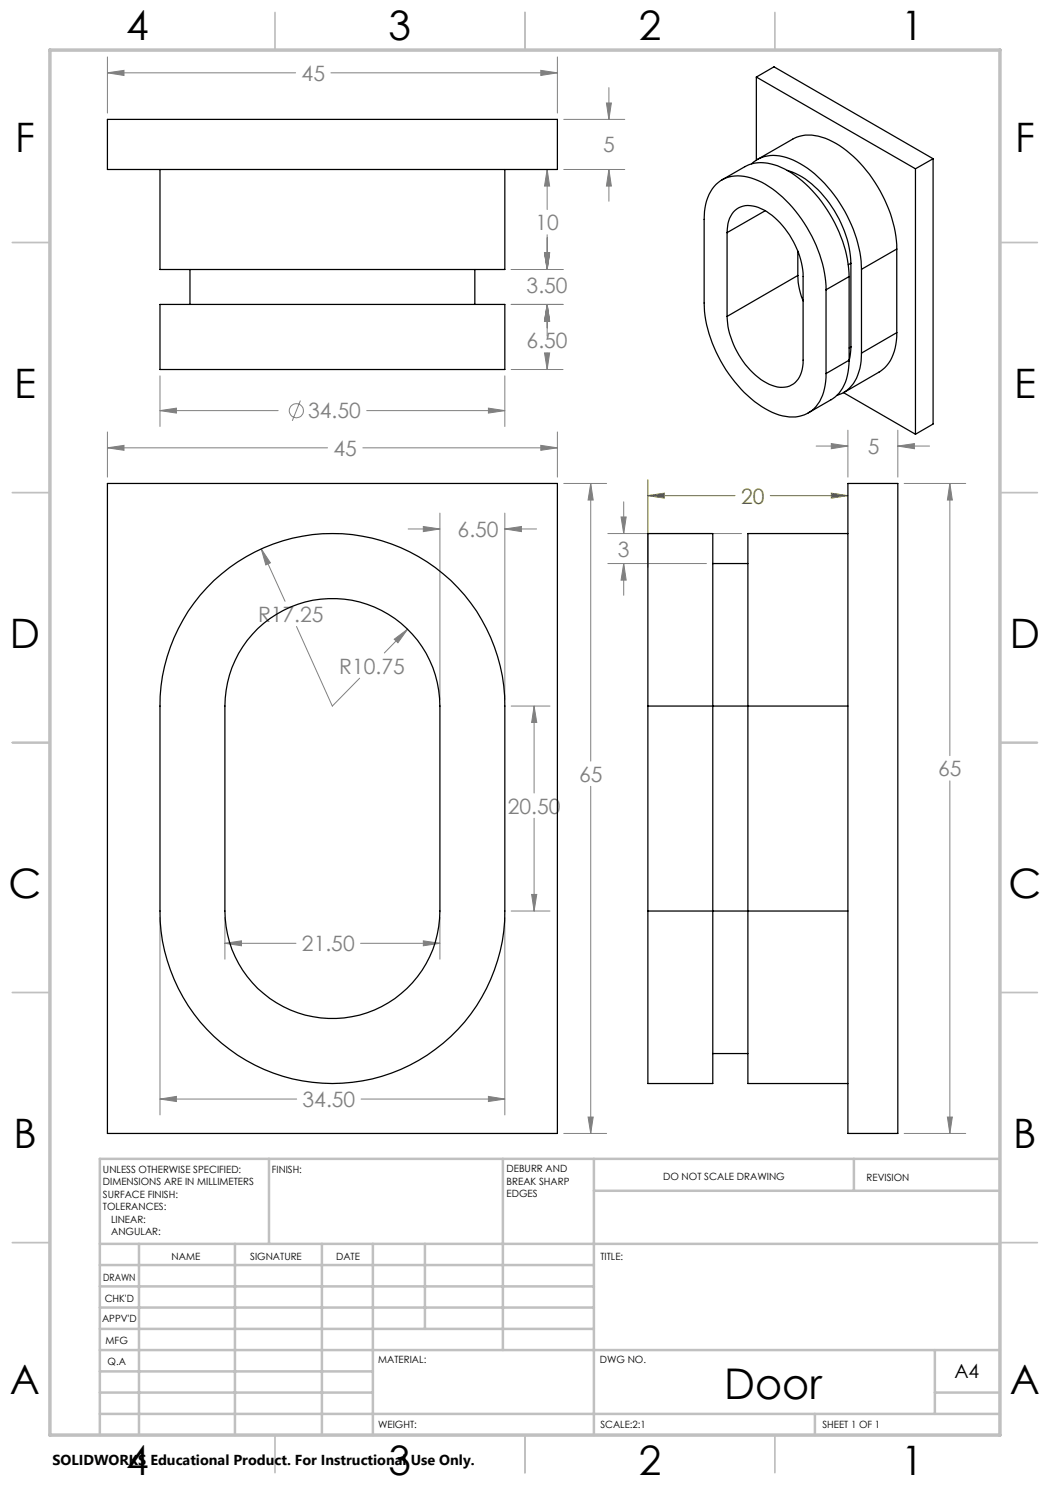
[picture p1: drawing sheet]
<svg xmlns="http://www.w3.org/2000/svg" width="210mm" height="297mm" viewBox="0 0 210 297" stroke-linecap="round" stroke-linejoin="round" font-family="sans-serif">
<g fill="none" stroke="#808080" stroke-width=".2">
<path d="M21.5 14.6l3.3-.5v1zM21.5 11.4v11.2M21.5 14.6h37.6M66.2 14.6h45.3M108.2 14.1l3.3 .5-3.3 .5zM111.5 11.4v11.2M121.8 17.5v6.4M109.4 33.9l.5 3.3h-1zM109.4 33.9v8M112.7 23.9h12.3M112.7 33.9h12.3M121.3 20.6h1l-.5 3.3z"/>
<path d="M121.8 33.9l.5 3.3h-1zM121.8 33.9v6.3M102.2 53.9h10.4M108.9 50.6h1l-.5 3.3zM109.4 47v6.9M32 75.2v10.1M101 75.2v10.1M102.2 73.9h10.4M102.2 60.9h10.4M108.9 70.6h1l-.5 3.3zM109.4 60.9l.5 3.3h-1zM109.4 60.9v6.3"/>
<path d="M109.4 70.6v3.3M21.5 89.6l3.3-.5v1zM21.5 86.4v9M21.5 89.6h44M32 82.1l3.3-.5v1zM32 82.1h23.6M60.1 80.1l-1.6 4.1M72.6 89.6h38.9M73.3 82.1h27.7M97.7 81.6l3.3 .5-3.3 .5zM108.2 89.1l3.3 .5-3.3 .5zM111.5 86.4v9"/>
<path d="M112.7 96.7h8.6M118.1 96.7l.5 3.3h-1zM118.1 96.7v55.5M163.2 89.2h6.4M166.3 88.7l3.3 .5-3.3 .5zM169.6 86v9.4M179.6 89.2l3.3-.5v1zM179.6 86v9.4M179.6 89.2h6.3M180.8 96.7h12.3M190 96.7l.5 3.3h-1zM190 96.7v54.4"/>
<path d="M52.2 109.8l1.9 2.8-.9 .4zM52.2 109.8l4.8 10.5M81.6 105.8h6.4M84.7 105.3l3.3 .5-3.3 .5zM88 102.6v37.3M101 105.8l3.3-.5v1zM101 102.6v37.3M101 105.8h6.3M121.6 106.7h26.7M121.6 112.7h19.7M124.2 103.4h1l-.5 3.3zM124.7 112.7l.5 3.3h-1z"/>
<path d="M124.7 100.4v6.3M124.7 112.7v6.4M59.3 125.3l7.2 15.9 5.4-5.6M78.8 127.8l2.7-2-1.9 2.7zM81.5 125.8l-4.6 4.8M102.2 141.2h7.8M106.8 141.2l.6 3.3h-1.1zM106.8 141.2v17.4M118.1 157.3v69.4M190 156.2v70.5M106.3 178.9h1.1l-.6 3.3zM106.8 163.7v18.5"/>
<path d="M32 183.5v39.5M45 188.7l3.3-.5v1zM45 183.5v8.3M45 188.7h14.2M72.1 188.7h15.9M84.7 188.2l3.3 .5-3.3 .5zM88 183.5v8.3M101 183.5v39.5M102.2 182.2h7.8M32 219.8l3.3-.5v1zM32 219.8h27.3M72.2 219.8h28.8"/>
<path d="M97.7 219.3l3.3 .5-3.3 .5zM112.7 226.7h8.6M117.6 223.4h1l-.5 3.3zM180.8 226.7h12.3M189.5 223.4h1l-.5 3.3z"/>
<circle cx="59.3" cy="82.2" r="1.42"/>
</g>
<path d="M129.6 96v17.4M129.6 99.1h17.4M129.6 99.1l3.3-.5v1zM154.1 99.1h15.5M166.3 98.6l3.3 .5-3.3 .5z" fill="none" stroke="#808000" stroke-width=".2"/>
<g fill="none" stroke="#c0c0c0" stroke-width=".35">
<path d="M55 2.5v7.5M105 2.5v7.5M155 2.5v7.5M2.5 48.5h7.5M200 48.5h7.5M2.5 98.5h7.5M200 98.5h7.5M2.5 148.5h7.5M200 148.5h7.5M2.5 198.5h7.5M200 198.5h7.5M2.5 248.5h7.5"/>
<path d="M200 248.5h7.5M55 287v7.5M105 287v7.5M155 287v7.5"/>
</g>
<g fill="none" stroke="#c0c0c0" stroke-width=".5">
<path d="M53.8 231.8v17M100.6 231.8v38.2M118.8 231.8v55.2M118.8 238.2h81.2M170.8 231.8v6.4M200 231.8h-180v55.2M20 248.8h180M20 257.3h98.8M20 253h98.8M27.8 248.8v38.2M47 248.8v38.2M64.4 248.8v38.2"/>
<path d="M74.6 248.8v38.2M85 248.8v17M20 265.8h98.8M20 261.5h98.8M20 278.5h54.6M20 274.3h54.6M20 270h180M187 278.5h13M187 270v12.8M20 282.8h180M163 282.8v4.2"/>
</g>
<path d="M10 10h190v277h-190z" fill="none" stroke="#c0c0c0" stroke-width=".7"/>
<path d="M166.3 98.6l3.3 .5-3.3 .5zM129.6 99.1l3.3-.5v1z" fill="#808000"/>
<path d="M21.5 89.6l3.3-.5v1zM108.2 89.1l3.3 .5-3.3 .5zM118.1 96.7l.5 3.3h-1zM117.6 223.4h1l-.5 3.3zM84.7 188.2l3.3 .5-3.3 .5zM45 188.7l3.3-.5v1zM106.3 178.9h1.1l-.6 3.3zM106.8 141.2l.6 3.3h-1.1zM97.7 219.3l3.3 .5-3.3 .5zM32 219.8l3.3-.5v1zM78.8 127.8l.8 .7 1.9-2.7zM52.2 109.8l1 3.2 .9-.4zM101 105.8l3.3-.5v1zM84.7 105.3l3.3 .5-3.3 .5zM179.6 89.2l3.3-.5v1zM166.3 88.7l3.3 .5-3.3 .5zM190 96.7l.5 3.3h-1zM189.5 223.4h1l-.5 3.3zM124.2 103.4h1l-.5 3.3zM124.7 112.7l.5 3.3h-1zM97.7 81.6l3.3 .5-3.3 .5zM32 82.1l3.3-.5v1zM21.5 14.6l3.3-.5v1zM108.2 14.1l3.3 .5-3.3 .5zM121.3 20.6h1l-.5 3.3zM121.8 33.9l.5 3.3h-1zM108.9 70.6h1l-.5 3.3zM109.4 60.9l.5 3.3h-1zM108.9 50.6h1l-.5 3.3zM109.4 60.9l.5 3.3h-1zM108.9 50.6h1l-.5 3.3zM109.4 33.9l.5 3.3h-1z" fill="#808080"/>
<g fill="none" stroke="#000" stroke-width=".25">
<path d="M151.3 15.4v16.6M151.3 15.4l31.8 18.4M151.3 15.4l3.5-2 31.8 18.3M21.5 23.9h90v10h-90zM32 33.9v20h69v-20M144.4 36l4.6-2.7a7.8 7.8 0 0 1 7.2 .2 24.6 24.6 0 0 1 11.2 12 23.6 23.6 0 0 1 2.4 9.8M150.3 32.8a7 7 0 0 1 7.7-1.1 23.3 23.3 0 0 1 11 10.6 24.8 24.8 0 0 1 3.3 11.6M151.5 31.9l7-4.1a7.9 7.9 0 0 1 7.2 .1 24.9 24.9 0 0 1 11.6 13 22.4 22.4 0 0 1 2.1 8.9M157.4 34.1a17.5 17.5 0 0 1 9.5 8 21.7 21.7 0 0 1 3.3 10.6M183.1 33.8v53.1M186.6 31.7l-3.5 2.1M186.6 31.7v53.1l-3.5 2.1"/>
<path d="M38 53.9v7M95 53.9v7M145.4 46.5a5.3 5.3 0 0 1 2.3-4.9 6 6 0 0 1 6.1 1.1 16.9 16.9 0 0 1 6.8 12.6v16.7a4.9 4.9 0 0 1-3.2 5.4 7.6 7.6 0 0 1-6.3-2.4 17 17 0 0 1-5.7-11.7M145.4 46.5v16.8M153 42.2l-7.6 4.3M159.6 55.1a13.9 13.9 0 0 0 1 5.1M159.6 50.2v4.9M159.6 55.1l-14.2 8.2M165.2 58a27 27 0 0 0-12.2-21.2 9 9 0 0 0-8.4-1 8 8 0 0 0-3.7 7.3l-.1 17.5a26.8 26.8 0 0 0 12.2 21.1 9.2 9.2 0 0 0 7.9 1.3 7.5 7.5 0 0 0 4.2-6.7l.1-1.6M165.2 58v16.7M169.8 55.3l-4.6 2.7M169.8 55.3v16.7"/>
<path d="M170.2 52.7v16.7M170.2 52.7l-.5 .2M172.3 53.9v16.7M179.4 49.8l-7.1 4.1M179.4 49.8v16.7M32 60.9h69v13h-69zM168.7 78.5l14.4 8.4M169.8 72a9.2 9.2 0 0 1-2.8 7.4l-5.4 3.2M169.8 72l-4.6 2.7M170.2 69.4l-.4 2.8M170.2 69.4l-.4 .2M172.3 70.6a9.3 9.3 0 0 1-2.9 7.4l-.9 .7-1.1 .4"/>
<path d="M179.4 66.5a9 9 0 0 1-3.4 7.8l-7.3 4.2M179.4 66.5l-7.1 4.1M21.5 96.7h90v130h-90zM169.6 96.7h10v130h-10zM42.8 116.1a34.5 34.5 0 0 1 37.3-6.6 34.5 34.5 0 0 1 20.9 31.7v41a34.5 34.5 0 0 1-34.5 34.5 34.5 34.5 0 0 1-34.5-34.5v-41a34.6 34.6 0 0 1 10.8-25.1zM142.6 112.7h7M169.6 106.7h-20v110h20M51.5 125.7a21.5 21.5 0 0 1 23.4-4.3 21.5 21.5 0 0 1 13.1 19.8v41a21.5 21.5 0 0 1-21.5 21.5 21.5 21.5 0 0 1-21.5-21.5v-41a21.5 21.5 0 0 1 6.5-15.5zM129.6 141.2v-34.5h13v110h-13v-34.5M129.6 141.2h40M129.6 141.2v41M129.6 182.2h40"/>
<path d="M142.6 210.7h7"/>
</g>
<text font-size="8.5" x="144.8" y="279.7">Door</text>
<g font-size="8.1">
<text x="25.2" y="8">4</text>
<text x="77.7" y="8">3</text>
<text x="127.7" y="8">2</text>
<text x="180.2" y="8">1</text>
<text x="3" y="30.4">F</text>
<text x="203" y="30.4">F</text>
<text x="2.8" y="79.6">E</text>
<text x="202.8" y="79.6">E</text>
<text x="2" y="129.6">D</text>
<text x="202" y="129.6">D</text>
<text x="1.7" y="179.6">C</text>
<text x="201.7" y="179.6">C</text>
<text x="2.7" y="229.6">B</text>
<text x="202.7" y="229.6">B</text>
<text x="2" y="278.9">A</text>
<text x="202" y="278.9">A</text>
<text x="25.2" y="295">4</text>
<text x="77.7" y="295">3</text>
<text x="127.7" y="295">2</text>
<text x="180.2" y="295">1</text>
</g>
<g font-size="4.2" fill="#808080">
<text x="60.3" y="16.2">45</text>
<text x="120.6" y="30.4">5</text>
<text x="107.1" y="46">10</text>
<text x="105.3" y="58.6">3.50</text>
<text x="105.3" y="69.7">6.50</text>
<text x="61.6" y="83.7">34.50</text>
<text x="66.7" y="91.2">45</text>
<text x="173.6" y="90.8">5</text>
<text x="91.5" y="107.4">6.50</text>
<text x="123.6" y="111.4">3</text>
<text x="51.6" y="124.4">R17.25</text>
<text x="67.8" y="134.7">R10.75</text>
<text x="187.6" y="155.2">65</text>
<text x="115.8" y="156.3">65</text>
<text x="101.6" y="162.7">20.50</text>
<text x="60.4" y="190.2">21.50</text>
<text x="60.5" y="221.4">34.50</text>
</g>
<text font-size="4.2" fill="#808000" x="148.2" y="100.7">20</text>
<text font-size="3.9" x="190.9" y="275.5">A4</text>
<text font-size="2.9" x="10.5" y="292.9">SOLIDWORKS Educational Product. For Instructional Use Only.</text>
<g font-size="2">
<text x="20.6" y="234.6">UNLESS OTHERWISE SPECIFIED:</text>
<text x="20.6" y="237.1">DIMENSIONS ARE IN MILLIMETERS</text>
<text x="20.6" y="239.6">SURFACE FINISH:</text>
<text x="54.4" y="234.6">FINISH:</text>
<text x="101.3" y="234.5">DEBURR AND</text>
<text x="101.3" y="237">BREAK SHARP</text>
<text x="101.3" y="239.5">EDGES</text>
<text x="132.6" y="236">DO NOT SCALE DRAWING</text>
<text x="173.3" y="236.2">REVISION</text>
<text x="20.6" y="242.1">TOLERANCES:</text>
<text x="22.2" y="244.6">LINEAR:</text>
<text x="22.2" y="247.1">ANGULAR:</text>
<text x="34.3" y="252">NAME</text>
<text x="50" y="251.9">SIGNATURE</text>
<text x="67.2" y="251.9">DATE</text>
<text x="120.1" y="251.9">TITLE:</text>
<text x="20.6" y="256.1">DRAWN</text>
<text x="20.9" y="260.3">CHK'D</text>
<text x="20.4" y="264.4">APPV'D</text>
<text x="21.1" y="268.8">MFG</text>
<text x="21.5" y="273">Q.A</text>
<text x="75.6" y="272.5">MATERIAL:</text>
<text x="120" y="272.5">DWG NO.</text>
<text x="75.6" y="285.5">WEIGHT:</text>
<text x="120.1" y="285.6">SCALE:2:1</text>
<text x="164.5" y="285.6">SHEET 1 OF 1</text>
</g>
</svg>
